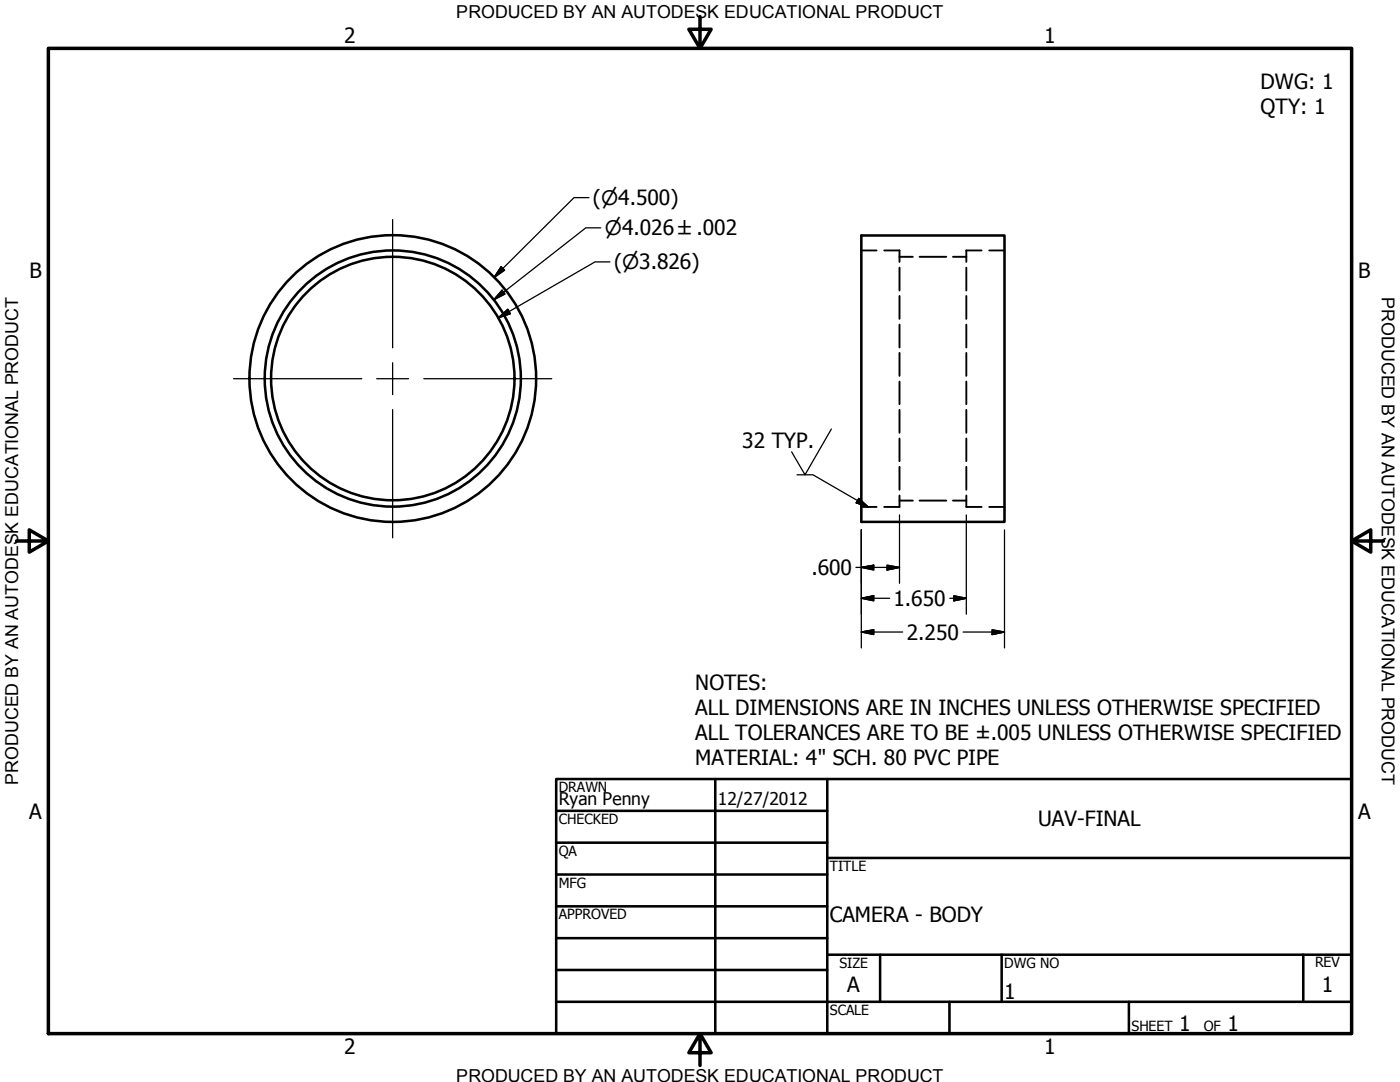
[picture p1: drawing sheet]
<svg xmlns="http://www.w3.org/2000/svg" width="279mm" height="216mm" viewBox="0 0 279 216" stroke-linecap="round" stroke-linejoin="round" font-family="sans-serif">
<!-- layer: Visible (ANSI) -->
<g fill="none" stroke="#000" stroke-width=".51">
<path d="M171.9 47h28.6v57.1h-28.6z"/>
<circle cx="78.4" cy="75.5" r="24.3"/>
<circle cx="78.4" cy="75.5" r="28.6"/>
<circle cx="78.4" cy="75.5" r="25.6"/>
</g>
<!-- layer: Hidden (ANSI) -->
<g fill="none" stroke="#000" stroke-width=".38">
<path d="M171.9 50h3M176.5 50h3v2.3M179.5 53.4v4.6M179.5 59.1v4.5M179.5 51.2h2.7M183.5 51.2h5.3M190.2 51.2h2.6M192.8 53.4v4.6M192.8 59.1v4.5M195.9 50h-3.1v2.3M197.4 50h3.1M179.5 64.8v4.5"/>
<path d="M179.5 70.4v4.6M179.5 76.1v4.5M192.8 64.8v4.5M192.8 70.4v4.6M192.8 76.1v4.5M179.5 98.9v2.3h-3M179.5 81.8v4.6M179.5 87.5v4.5M179.5 93.2v4.5M179.5 99.9h2.7M183.5 99.9h5.3M190.2 99.9h2.6"/>
<path d="M192.8 81.8v4.6M192.8 87.5v4.5M192.8 93.2v4.5M192.8 98.9v2.3h3.1M171.9 101.2h3M197.4 101.2h3.1"/>
</g>
<!-- layer: Border (ANSI) -->
<path d="M9.7 9.7h260v196.5h-260zM139.7 3.3v6.4l-2.2-3.9h4.4l-2.2 3.9M3.3 107.9h6.4l-3.9-2.2v4.5l3.9-2.3M269.7 107.9l3.9 2.3v-4.5l-3.9 2.2h6.4M139.7 206.2l2.2 3.9h-4.4l2.2-3.9v6.4" fill="none" stroke="#000" stroke-width=".7"/>
<!-- layer: Title (ANSI) -->
<g fill="none" stroke="#000" stroke-width=".51">
<path d="M111 155.4h158.7v50.8h-158.7zM142.7 155.4v50.8M165.1 155.4v50.8M111 161.8h54.1M111 168.1h54.1M111 174.5h54.1M165.1 171.2h104.6M111 180.8h54.1M111 187.2h54.1M111 193.5h54.1M111 199.9h158.7M165.1 190.5h104.6"/>
<path d="M175.6 190.5v9.4M189.5 199.9v6.3M199.9 190.5v9.4M225.3 199.9v6.3M260.1 190.5v9.4"/>
</g>
<!-- layer: Dimension (ANSI) -->
<g fill="none" stroke="#000" stroke-width=".25">
<path d="M117.5 39.4h-2.9l-16 16M100 53.2l.7 .7-2.1 1.5zM100.2 57.9l.6 .8-2.2 1.1zM119.9 45.5h-3l-18.3 14.3M121.7 52.3h-3l-19.3 11.1M99.4 63.4l1.9-1.7 .6 .9zM170.8 113.2h8.7M171.9 113.2l2.5-.4v.9zM171.9 119.4l2.5-.5v1zM171.9 105.7v23.6M171.9 119.4h5.6M177 112.8l2.5 .4-2.5 .5z"/>
<path d="M179.5 102.7v13.7M189.5 119.4h3.3M190.4 118.9l2.4 .5-2.4 .5zM192.8 102.7v19.9M200.5 105.7v23.6M171.9 126.1l2.5-.4v.9zM171.9 126.1h8.2M192.2 126.1h8.3M198 125.7l2.5 .4-2.5 .5z"/>
</g>
<g fill="#000" stroke="#000" stroke-width=".25">
<path d="M100 53.2l-1.4 2.2zM100 53.2l.7 .7-2.1 1.5zM100.2 57.9l-1.6 1.9zM100.2 57.9l.6 .8-2.2 1.1zM99.4 63.4l1.9-1.7zM99.4 63.4l1.9-1.7 .6 .9zM171.9 113.2l2.5-.4zM171.9 113.2l2.5-.4v.9zM171.9 119.4l2.5-.5zM171.9 119.4l2.5-.5v1zM177 113.7l2.5-.5zM177 112.8l2.5 .4-2.5 .5z"/>
<path d="M190.4 119.9l2.4-.5zM190.4 118.9l2.4 .5-2.4 .5zM171.9 126.1l2.5-.4zM171.9 126.1l2.5-.4v.9zM198 126.6l2.5-.5zM198 125.7l2.5 .4-2.5 .5z"/>
</g>
<!-- layer: Center Mark (ANSI) -->
<path d="M78.4 43.8v25.6M46.6 75.6h25.6M75.2 75.6h6.3M78.4 72.4v6.3M84.6 75.6h25.5M78.4 81.7v25.6" fill="none" stroke="#000" stroke-width=".25"/>
<!-- layer: Symbol (ANSI) -->
<path d="M159.1 94.7h3.1l11.1 6.5M165.9 85.6l-5.2 9.1-2.7-4.5M171.4 99.4l1.9 1.8-2.4-.9z" fill="none" stroke="#000" stroke-width=".25"/>
<path d="M170.9 100.3l2.4 .9zM171.4 99.4l1.9 1.8-2.4-.9z" fill="#000" stroke="#000" stroke-width=".25"/>
<g font-size="4.2">
<text x="68.7" y="8.6">2</text>
<text x="208.4" y="8.6">1</text>
<text x="251.6" y="17.8">DWG: 1</text>
<text x="251.6" y="22.8">QTY: 1</text>
<text x="118.3" y="40.9">(⌀4.500)</text>
<text x="122.6" y="53.7">(⌀3.826)</text>
<text x="5.9" y="55.5">B</text>
<text x="271.1" y="55.5">B</text>
<text x="148.1" y="89.5">32 TYP.</text>
<text x="161.9" y="114.7">.600</text>
<text x="178.3" y="120.9">1.650</text>
<text x="181" y="127.6">2.250</text>
<text x="138.7" y="137.7">NOTES:</text>
<text x="138.7" y="142.7">ALL DIMENSIONS ARE IN INCHES UNLESS OTHERWISE SPECIFIED</text>
<text x="138.7" y="147.7">ALL TOLERANCES ARE TO BE ±.005 UNLESS OTHERWISE SPECIFIED</text>
<text x="138.7" y="152.7">MATERIAL: 4&quot; SCH. 80 PVC PIPE</text>
<text x="5.8" y="163.4">A</text>
<text x="207.2" y="164.8">UAV-FINAL</text>
<text x="271" y="163.4">A</text>
<text x="165.6" y="183.9">CAMERA - BODY</text>
<text x="169.1" y="198">A</text>
<text x="263.8" y="198">1</text>
<text x="200.4" y="199.4">1</text>
<text x="235.3" y="205.7">1</text>
<text x="245" y="205.7">1</text>
<text x="68.7" y="210.3">2</text>
<text x="208.4" y="210.3">1</text>
</g>
<text font-size="4" x="120.7" y="46.9">⌀4.026 ±.002</text>
<g font-size="3.6">
<text x="91.1" y="3.6">PRODUCED BY AN AUTODESK EDUCATIONAL PRODUCT</text>
<text x="275.8" y="59.3" transform="rotate(90 275.8 59.3)">PRODUCED BY AN AUTODESK EDUCATIONAL PRODUCT</text>
<text x="3.6" y="156.6" transform="rotate(-90 3.6 156.6)">PRODUCED BY AN AUTODESK EDUCATIONAL PRODUCT</text>
<text x="91.1" y="215.9">PRODUCED BY AN AUTODESK EDUCATIONAL PRODUCT</text>
</g>
<g font-size="3.5">
<text x="111.5" y="160.6">Ryan Penny</text>
<text x="143.3" y="160.7">12/27/2012</text>
</g>
<g font-size="2.8">
<text x="111.5" y="158">DRAWN</text>
<text x="111.5" y="164.4">CHECKED</text>
<text x="111.5" y="170.8">QA</text>
<text x="165.6" y="173.7">TITLE</text>
<text x="111.5" y="177.1">MFG</text>
<text x="111.5" y="183.5">APPROVED</text>
<text x="167.5" y="193.1">SIZE</text>
<text x="200.4" y="193.1">DWG NO</text>
<text x="262.4" y="193">REV</text>
<text x="165.6" y="202.5">SCALE</text>
<text x="225.8" y="205.7">SHEET</text>
<text x="240.2" y="205.7">OF</text>
</g>
</svg>
